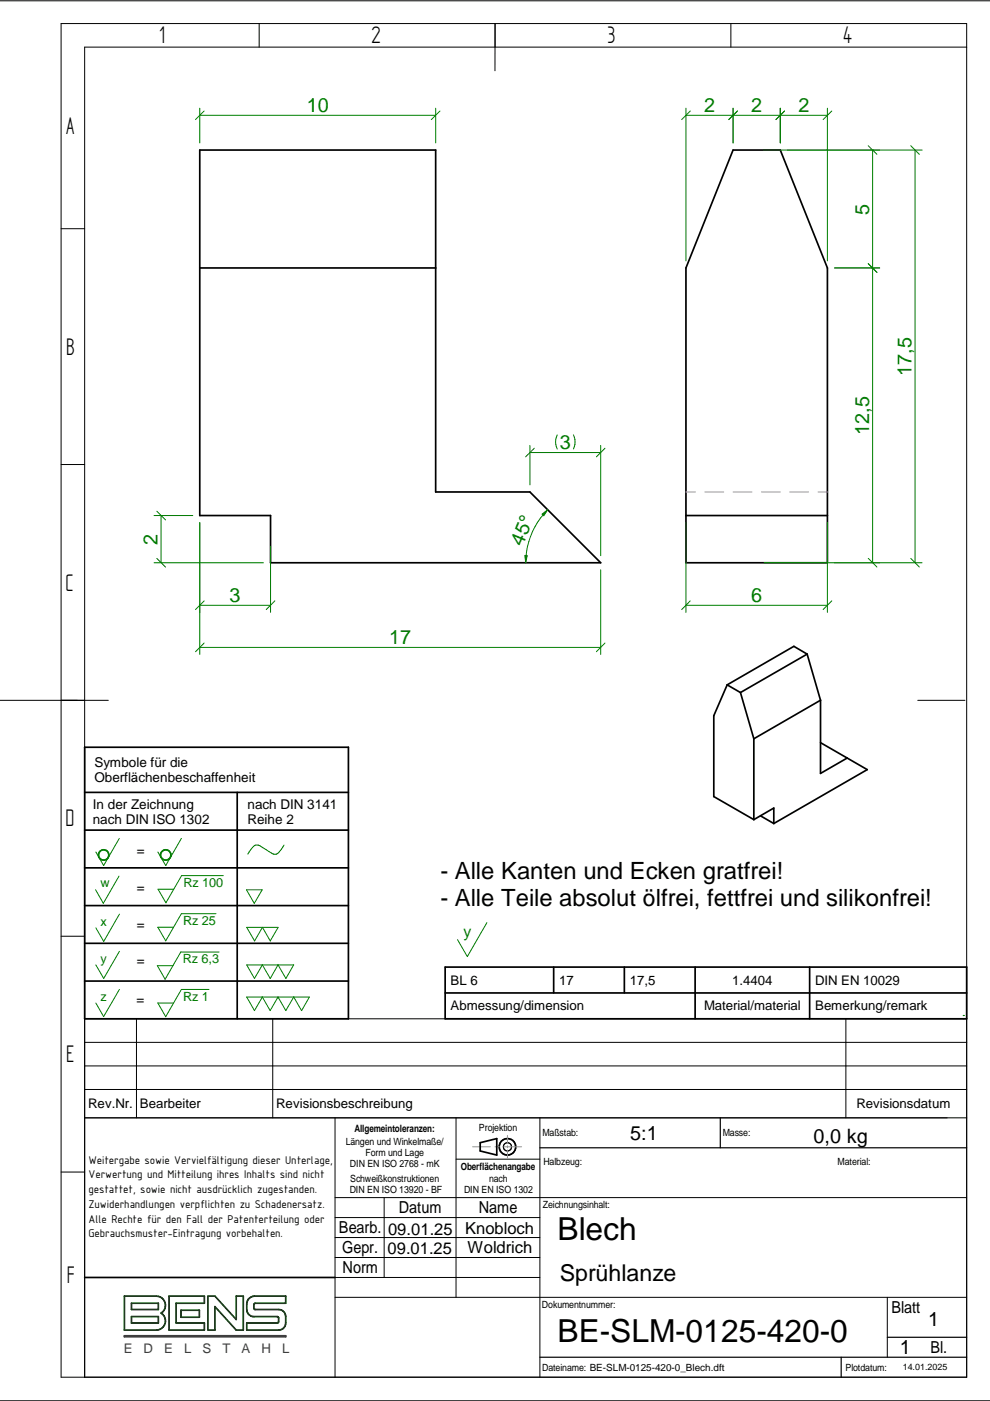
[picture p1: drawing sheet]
<svg xmlns="http://www.w3.org/2000/svg" width="210mm" height="297mm" viewBox="0 0 210 297" stroke-linecap="round" stroke-linejoin="round" font-family="sans-serif">
<g fill="none" stroke="#000" stroke-width=".21">
<path d="M0 .2h209.9M13 5h192v287h-192zM54.9 5v5M105 5l-.1 10M155 5v5M205 10h-187.1v282M13 48.5h4.9M13 98.5h4.9M0 148.5h23M194.6 148.5h10M13 198.5h4.9M17.9 216h187.1"/>
<path d="M28.9 216v21M57.8 216v21M179.3 216v21M17.9 226h187.1M17.9 237h187.1M17.9 231h187.1M17.9 221h187.1M71 237v55M96.7 237v38.1M114.5 237v55M13 248.5h4.9M71 258.1h43.5"/>
<path d="M71 253.9h134M81.4 253.9v16.9M96.7 245.8h17.8M71 275.1h134M71 262.4h43.5M71 266.6h43.5M71 270.8h43.5M188.1 275.1v12.7M0 297h209.9"/>
</g>
<g fill="none" stroke="#000" stroke-width=".25">
<path d="M152.7 237v6.4M114.5 243.4h90.5M114.5 287.8h90.5M178.4 287.8v4.2M188.1 283.5h16.9"/>
<circle cx="107.6" cy="243.2" r=".87"/>
</g>
<g fill="none" stroke="#000" stroke-width=".36">
<path d="M42.4 31.8h50v72.5h20l15 15h-70v-10h-15zM155.4 31.8h10l10 25v62.5h-30v-62.5zM42.4 56.8h50M145.4 109.3h30M171.1 138.7l-14.1 8.1M171.1 138.7l2.9 9.8M171.1 138.7l-2.8-1.7-14.1 8.2M17.9 158.4h56v57.6h-56zM154.2 145.2l-2.9 6.5v17.2l8.5 4.9M154.2 145.2l2.8 1.6M157 146.8l2.8 9.8M159.8 156.6v17.2"/>
<path d="M174 157.5l9.9 5.7-19.8 11.4M174 148.5l-14.2 8.1M174 148.5v15.5l5.6-3.3M17.9 176h56M17.9 168h56M50.3 168v48M159.8 173.8l4.3-2.5v3.3M161.2 173l2.9 1.6M17.9 184h56M17.9 192h56M17.9 200h56M17.9 208h56"/>
<path d="M101.8 242.3l3.5-.9v3.5l-3.5-.9zM17.9 270.8h53.1"/>
<circle cx="107.6" cy="243.2" r="1.75"/>
</g>
<path d="M100.2 243.1h3.8M104.9 243.1h1M106.8 243.1h3.8M107.6 240.7v1.8M107.6 242.9v.5M107.6 243.8v1.8" fill="none" stroke="#229aff" stroke-width=".21"/>
<path d="M26.4 274.8h6.7a1.95 1.95 0 0 1 1.9 1.4 1.95 1.95 0 0 1-.8 2.2 1.95 1.95 0 0 1 .8 2.2 1.95 1.95 0 0 1-1.9 1.4h-6.7zM27.9 276.3h5.7v1.3h-5.7zM27.9 279.1h5.7v1.4h-5.7zM35.8 274.8h7.5v1.5h-6v4.2h6v1.5h-7.5zM38.4 277.8h3.9v1.5h-3.9zM44.1 274.8h1.5l4.5 5v-5h1.5v7.2h-1.5l-4.5-5v5h-1.5zM52.7 275.4l.6-.4 .7-.2h6.6v1.5h-6.5l-.3 .3v.7l.2 .3h5.1l.6 .2 .6 .4a2.99 2.99 0 0 1 .3 2.3l-.3 .9-.9 .6h-7.1v-1.5h6.5l.3-.3v-.8l-.3-.3h-5.3l-.8-.5a3.4 3.4 0 0 1-.2-2.9z" fill="none" stroke="#004000" stroke-width=".36"/>
<path d="M26.4 283.2h34.2v.2h-34.2z" fill="none" stroke="#3f3f3f" stroke-width=".36"/>
<path d="M204.2 215.3h.1M204.2 216h.1" fill="none" stroke="#008000" stroke-width=".25"/>
<g fill="none" stroke="#008000" stroke-width=".21">
<path d="M42.4 22.9v7.4M42.4 24.4h50M43.3 23.5l-1.9 1.9M92.4 22.9v7.4M93.3 23.5l-1.9 1.9M145.4 24.4h30M145.4 22.9v32.4M146.3 23.5l-1.8 1.9M155.4 22.9v7.4M156.4 23.5l-1.9 1.9M165.4 22.9v7.4M166.3 23.5l-1.8 1.9"/>
<path d="M166.9 31.8h19.6M175.4 22.9v32.4M176.4 23.5l-1.9 1.9M184.1 30.9l1.8 1.8M185 31.8v87.5M176.9 56.8h9.6M184.1 55.9l1.8 1.8M112.4 94.4v8.4M112.4 95.9h15M113.3 95l-1.9 1.9M118.2 92.2a3.3 3.3 0 0 0 0 3M121.6 92.2a3.5 3.5 0 0 1 0 3"/>
<path d="M127.4 94.4v23.4M128.3 95l-1.9 1.9M32.7 119.3h23.2M32.7 109.3h8.2M33.3 118.4l1.8 1.8M33.3 108.4l1.8 1.8M34.2 109.3v10M42.4 110.8v28M57.4 115.8v14M114.9 109l1.2-.9-.8 1.2zM145.4 110.8v19M175.4 110.8v19"/>
<path d="M176.9 119.3h9.6M184.1 118.4l1.8 1.8M42.4 137.3h85M42.4 128.3h15M43.3 127.4l-1.9 1.8M43.3 136.3l-1.9 1.9M58.3 127.4l-1.8 1.8M127.4 120.8v18M128.3 136.3l-1.9 1.9M145.4 128.3h30M146.3 127.4l-1.8 1.8M176.4 127.4l-1.9 1.8"/>
<path d="M25.3 177.8l-3.3 5.7-1.7-2.9M38.5 177.8l-3.4 5.7-1.6-2.9M60.2 179.2a3 3 0 0 1-1.9 1.9l-.4-.1-2.7-1.6a1.3 1.3 0 0 0-1.9 .5l-.8 1.2M25.2 185.8l-3.3 5.7-1.6-2.9M25.3 193.8l-3.3 5.8-1.7-2.9M45.8 193.7h-7.3l-3.4 5.8-1.6-2.9h3.3M47.3 185.7h-8.8l-3.3 5.7-1.7-2.9h3.3M52.3 188.7h3.3l-1.7 2.8zM52.3 196.6h6.7l-1.7 2.9-1.7-2.9-1.6 2.9zM103.2 195.6l-4.1 7.2-2.1-3.6M25.3 201.7l-3.3 5.8-1.7-2.9M25.3 209.8l-3.3 5.7-1.7-2.8"/>
<path d="M44.3 209.8h-5.8l-3.4 5.8-1.6-2.9h3.3M46.4 201.8h-8.1l-3.3 5.8-1.6-2.9h3.3M52.3 204.6h10l-1.7 2.9-1.7-2.9-1.6 2.9-1.7-2.9-1.6 2.9zM52.3 211.4h13.3l-1.7 2.9-1.6-2.9-1.7 2.9-1.7-2.9-1.6 2.9-1.7-2.9-1.6 2.9z"/>
</g>
<g fill="none" stroke="#008000" stroke-width=".36">
<circle cx="22" cy="181.3" r="1.1"/>
<circle cx="35.1" cy="181.3" r="1.1"/>
</g>
<path d="M145.4 104.3h2M149.5 104.3h3.9M155.4 104.3h4M161.5 104.3h3.9M167.4 104.3h4M173.5 104.3h1.9" fill="none" stroke="#f0f" stroke-width=".25"/>
<path d="M114.9 109l1.2-.9-.8 1.2z" fill="#008000"/>
<path d="M111.3 117.8h.5l-.3 1.5z" fill="none" stroke="#008000" stroke-width=".21"/>
<path d="M111.3 117.8h.5l-.3 1.5z" fill="#008000"/>
<path d="M161.9 31.8h33.6M193.1 30.9l1.8 1.8M194 31.8v87.5M116.1 108.1a15.9 15.9 0 0 0-4.6 11.2M161.9 119.3h33.6M193.1 118.4l1.8 1.8" fill="none" stroke="#008000" stroke-width=".21"/>
<path d="M94.4 205h110.6v11h-110.6zM94.4 210.5h110.6M117.4 205v5.5M132.4 205v5.5M147.4 205v11M171.7 205v11" fill="none" stroke="#000" stroke-width=".36"/>
<g font-size="6.7">
<text x="118.2" y="262.9">Blech</text>
<text x="118.2" y="284.6">BE-SLM-0125-420-0</text>
</g>
<g font-size="5.8">
<text x="33.8" y="9.2">1</text>
<text x="78.8" y="9.2">2</text>
<text x="128.8" y="9.2">3</text>
<text x="178.8" y="9.2">4</text>
<text x="14" y="28.4">A</text>
<text x="14" y="75.2">B</text>
<text x="13.9" y="125.2">C</text>
<text x="13.9" y="175.2">D</text>
<text x="14" y="225.2">E</text>
<text x="14.2" y="271.9">F</text>
</g>
<g font-size="5">
<text x="93.4" y="186.4">- Alle Kanten und Ecken gratfrei!</text>
<text x="93.4" y="192.1">- Alle Teile absolut ölfrei, fettfrei und silikonfrei!</text>
</g>
<text font-size="4.9" x="118.7" y="271.5">Sprühlanze</text>
<g font-size="4.2" fill="#008000">
<text x="65" y="23.7">10</text>
<text x="149.3" y="23.7">2</text>
<text x="159.3" y="23.7">2</text>
<text x="169.3" y="23.7">2</text>
<text x="184.3" y="45.5" transform="rotate(-90 184.3 45.5)">5</text>
<text x="193.3" y="79.7" transform="rotate(-90 193.3 79.7)">17,5</text>
<text x="118.7" y="95.2">3</text>
<text x="184.3" y="92.2" transform="rotate(-90 184.3 92.2)">12,5</text>
<text x="33.4" y="115.5" transform="rotate(-90 33.4 115.5)">2</text>
<text x="110.8" y="115.9" transform="rotate(-67 110.8 115.9)">45°</text>
<text x="48.7" y="127.6">3</text>
<text x="159.3" y="127.6">6</text>
<text x="82.5" y="136.5">17</text>
</g>
<g font-size="4.2">
<text x="133.6" y="241.8">5:1</text>
<text x="172.5" y="242.4">0,0 kg</text>
<text x="196.8" y="281.1">1</text>
<text x="190.8" y="287.1">1</text>
</g>
<g font-size="3.5">
<text x="84.6" y="257.2">Datum</text>
<text x="101.5" y="257.2">Name</text>
<text x="71.9" y="261.5">Bearb.</text>
<text x="82.3" y="261.7">09.01.25</text>
<text x="98.6" y="261.5">Knobloch</text>
<text x="72.5" y="265.7">Gepr.</text>
<text x="72.6" y="269.9">Norm</text>
<text x="82.2" y="265.8">09.01.25</text>
<text x="99.1" y="265.6">Woldrich</text>
<text x="189" y="278.4">Blatt</text>
<text x="197.3" y="286.9">Bl.</text>
</g>
<text font-size="3.4" fill="#008000" x="98.3" y="198.6">y</text>
<g font-size="2.9">
<text x="20" y="162.6">Symbole für die</text>
<text x="20" y="165.8">Oberflächenbeschaffenheit</text>
<text x="19.7" y="171.6">In der Zeichnung</text>
<text x="52.5" y="171.6">nach DIN 3141</text>
<text x="19.7" y="174.8">nach DIN ISO 1302</text>
<text x="52.5" y="174.8">Reihe 2</text>
<text x="29" y="181.4">=</text>
<text x="29" y="189.1">=</text>
<text x="29" y="196.9">=</text>
<text x="29" y="204.7">=</text>
<text x="29" y="213">=</text>
</g>
<g font-size="2.8">
<text x="95.5" y="208.7">BL 6</text>
<text x="118.6" y="208.7">17</text>
<text x="133.6" y="208.7">17,5</text>
<text x="155.3" y="208.7">1.4404</text>
<text x="172.8" y="208.7">DIN EN 10029</text>
<text x="95.5" y="214.2">Abmessung/dimension</text>
<text x="149.3" y="214.2">Material/material</text>
<text x="172.8" y="214.2">Bemerkung/remark</text>
<text x="18.7" y="234.9">Rev.Nr.</text>
<text x="29.7" y="234.9">Bearbeiter</text>
<text x="58.6" y="234.9">Revisionsbeschreibung</text>
<text x="181.6" y="234.9">Revisionsdatum</text>
</g>
<g font-size="2.8" fill="#3f3f3f">
<text x="26.2" y="286.8">E</text>
<text x="30.4" y="286.8">D</text>
<text x="34.8" y="286.8">E</text>
<text x="39" y="286.8">L</text>
<text x="42.9" y="286.8">S</text>
<text x="47.2" y="286.8">T</text>
<text x="51.2" y="286.8">A</text>
<text x="55.5" y="286.8">H</text>
<text x="59.8" y="286.8">L</text>
</g>
<g font-size="2.7" fill="#008000">
<text x="21.3" y="188.2">w</text>
<text x="38.9" y="188.1">Rz 100</text>
<text x="21.3" y="196.2">x</text>
<text x="38.8" y="196.1">Rz 25</text>
<text x="21.3" y="204.1">y</text>
<text x="38.7" y="204.3">Rz 6,3</text>
<text x="21.3" y="212.2">z</text>
<text x="38.8" y="212.2">Rz 1</text>
</g>
<g font-size="2.6">
<text x="18.8" y="246.7">Weitergabe sowie Vervielfältigung dieser Unterlage,</text>
<text x="18.8" y="249.9">Verwertung und Mitteilung ihres Inhalts sind nicht</text>
<text x="18.8" y="253">gestattet, sowie nicht ausdrücklich zugestanden.</text>
<text x="18.8" y="256.1">Zuwiderhandlungen verpflichten zu Schadenersatz.</text>
<text x="18.8" y="259.2">Alle Rechte für den Fall der Patenterteilung oder</text>
<text x="18.8" y="262.4">Gebrauchsmuster-Eintragung vorbehalten.</text>
</g>
<g font-size="2.1">
<text x="75.1" y="240">Allgemeintoleranzen:</text>
<text x="101.5" y="239.8">Projektion</text>
<text x="73.3" y="242.8">Längen und Winkelmaße/</text>
<text x="77.5" y="245.1">Form und Lage</text>
<text x="115" y="240.9">Maßstab:</text>
<text x="153.2" y="240.9">Masse:</text>
<text x="74.2" y="247.5">DIN EN ISO 2768 - mK</text>
<text x="74.2" y="250.7">Schweißkonstruktionen</text>
<text x="97.7" y="248">Oberflächenangabe</text>
<text x="103.7" y="250.6">nach</text>
<text x="115.2" y="246.9">Halbzeug:</text>
<text x="177.6" y="247">Material:</text>
<text x="74.1" y="253">DIN EN ISO 13920 - BF</text>
<text x="98.4" y="253">DIN EN ISO 1302</text>
<text x="115.1" y="256.2">Zeichnungsinhalt:</text>
<text x="114.9" y="277.4">Dokumentnummer:</text>
<text x="115" y="290.6">Dateiname: BE-SLM-0125-420-0_Blech.dft</text>
<text x="179.3" y="290.6">Plotdatum:</text>
</g>
<text font-size="1.9" x="191.4" y="290.5">14.01.2025</text>
</svg>
